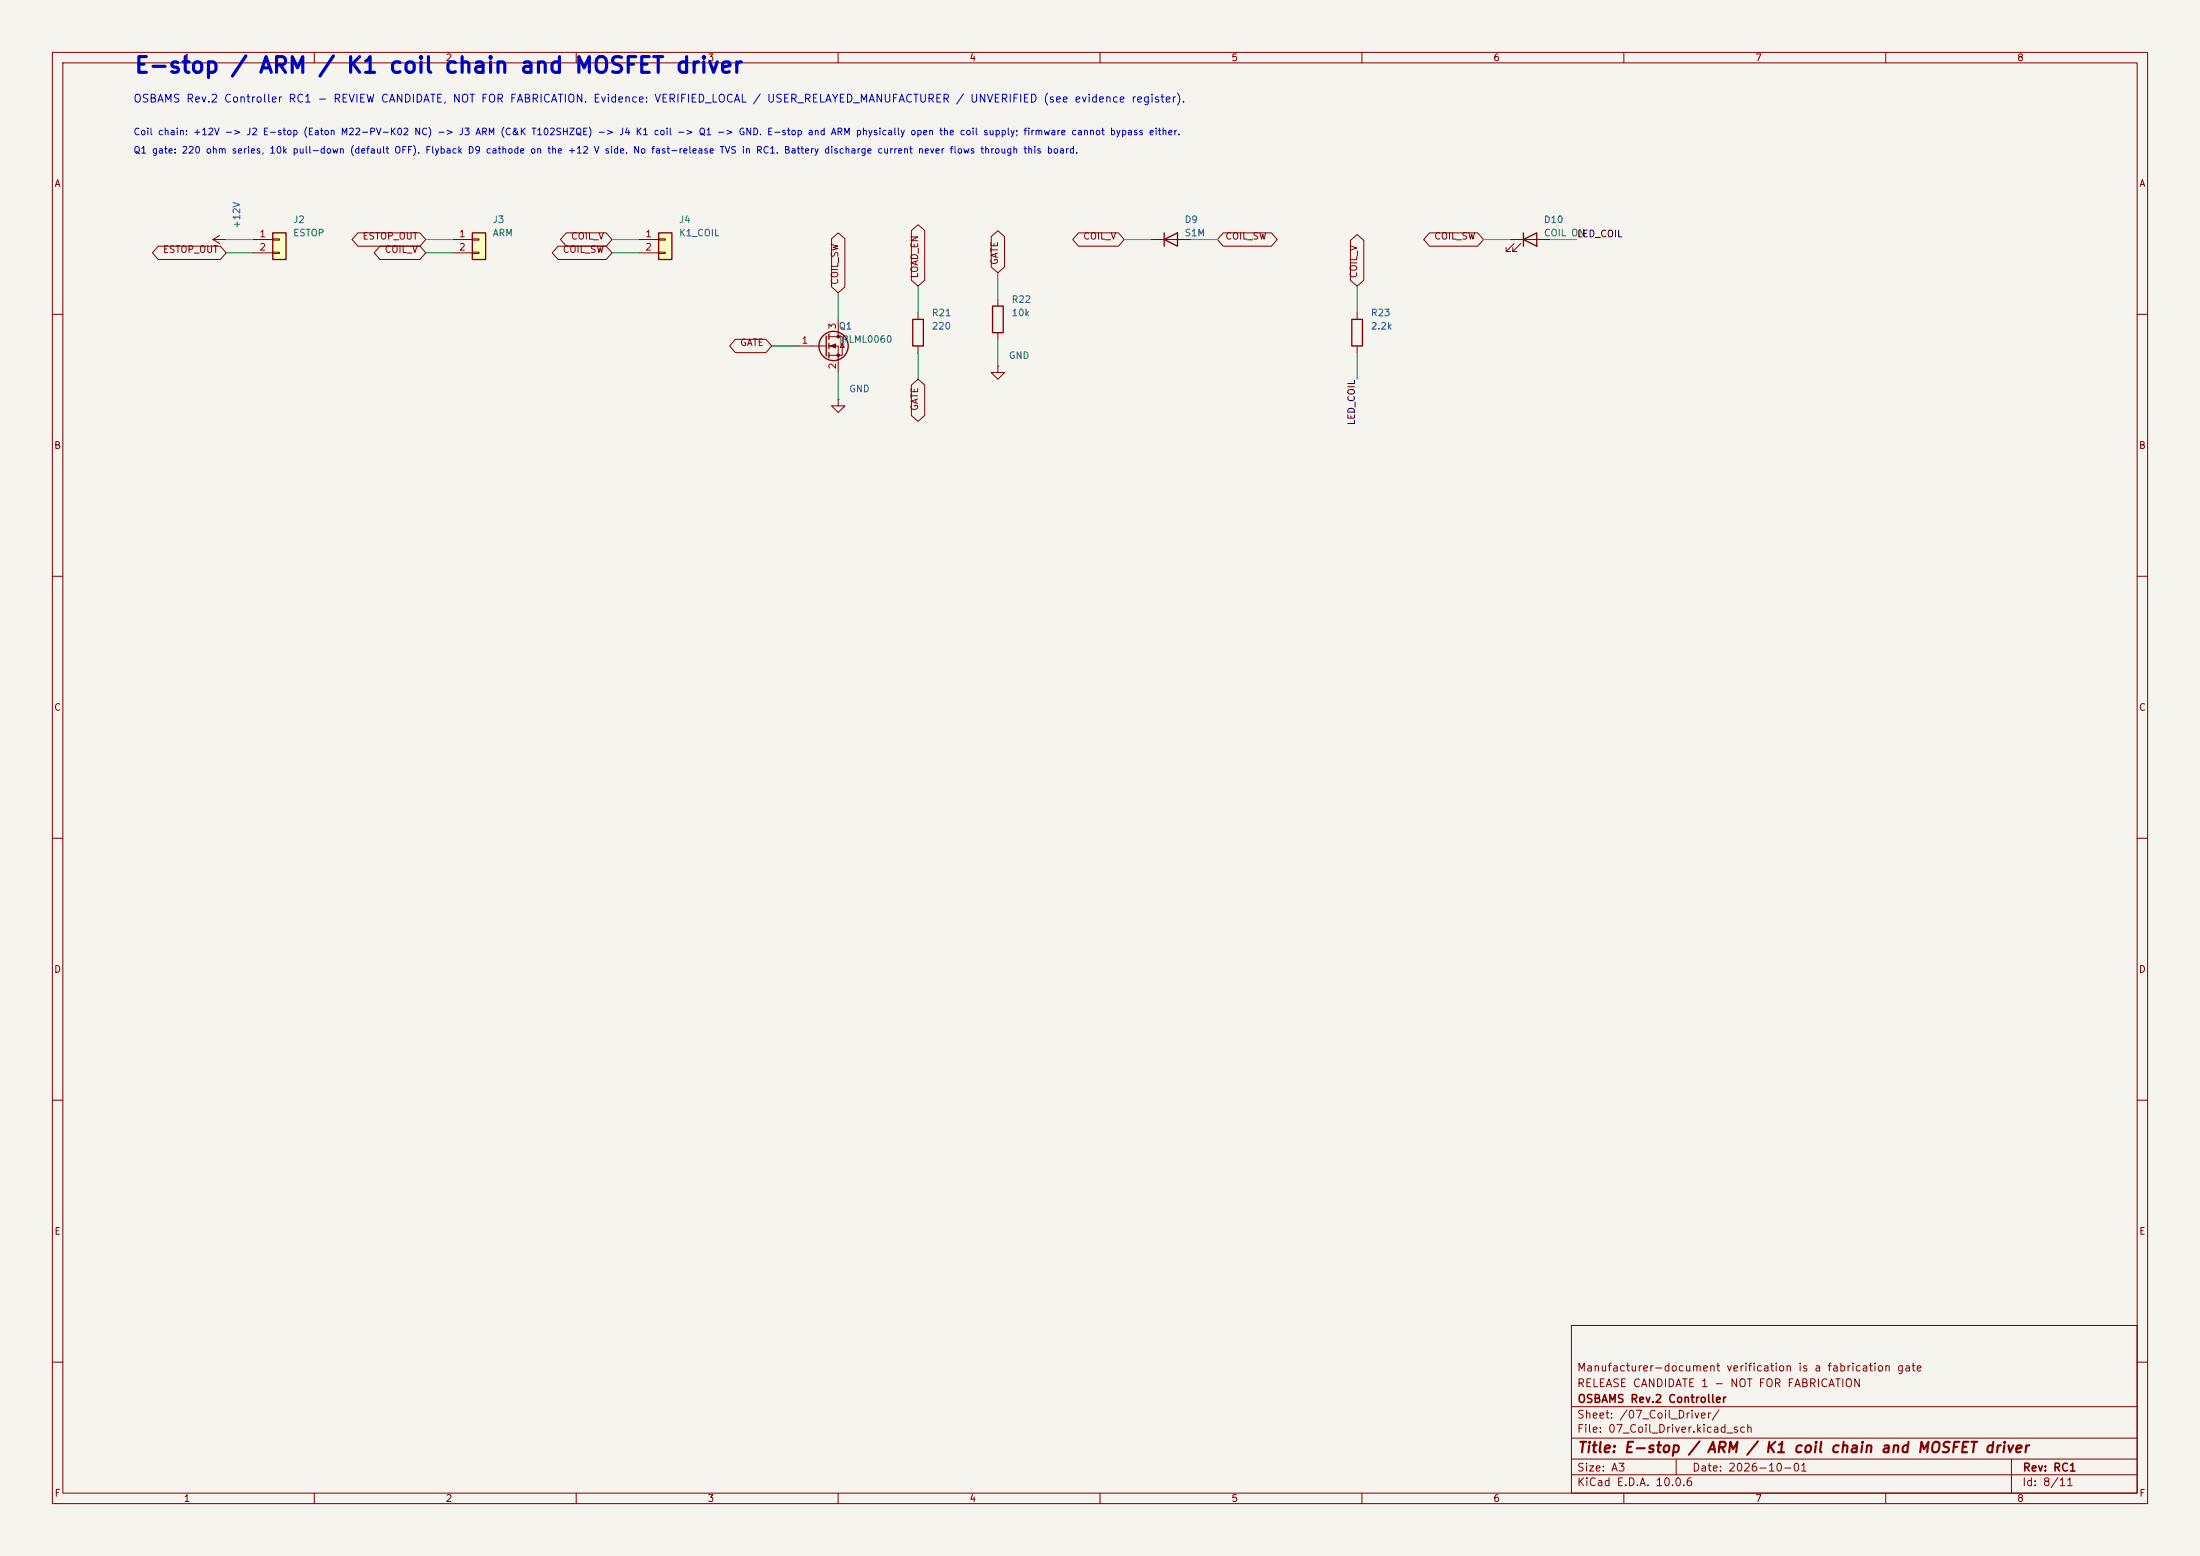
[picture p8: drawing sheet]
<svg xmlns="http://www.w3.org/2000/svg" width="420mm" height="297mm" viewBox="0 0 420 297" stroke-linecap="round" stroke-linejoin="round" font-family="sans-serif">
<path d="M0 0h420v297h-420z" fill="#f5f4ef" stroke="#f5f4ef" stroke-width=".19"/>
<g fill="none" stroke="#840000" stroke-width=".19">
<path d="M10 10h400v277h-400zM12 12h396v273h-396zM60 10v2M110 10v2M160 10v2M210 10v2M260 10v2M310 10v2M360 10v2M175.3 59.7v1.3M190.5 57.2v1.2M219.7 45.7h7.6"/>
<path d="M259.1 59.7v1.3M288.3 45.7h7.6M289.1 46.5l-1.6 1.5h.8h-.8v-.8M290.3 46.5l-1.5 1.5h.8h-.8v-.8M10 60h2M152.4 66h5.3M158.2 64.3h2.6v3.5h-2.6M158.2 66h1.8v5.1M160 76.2v1.3h1.3l-1.3 1.2-1.3-1.2h1.3M160 76.2h.1M160 61v3.3M160.4 65.7h.8"/>
<path d="M160.8 65.7l.4 .6h-.8zM175.3 66v1.3M190.5 63.5v1.3M259.1 66v1.3M408 60h2M10 110h2M408 110h2M10 160h2M408 160h2M10 210h2M408 210h2M300 253h108v32h-108z"/>
<path d="M10 260h2M300 278.5h108M300 274.5h108M300 268.5h108M320 278.5v3M384 278.5v6.5M408 260h2M60 285v2M110 285v2M160 285v2M210 285v2M260 285v2"/>
<path d="M300 281.5h108M310 285v2M360 285v2"/>
</g>
<g fill="none" stroke="#840000" stroke-width=".25">
<path d="M189.5 58.4h2v5.1h-2zM222.2 45.7l2.6-1.2v2.5zM222.2 44.5v2.5M290.8 45.7l2.6-1.2v2.5zM290.8 44.5v2.5M157.7 64.1v3.8M158.2 63.8v1M158.2 65.5v1M158.2 67.3v1M174.2 61h2.1v5h-2.1zM258.1 61h2v5h-2z"/>
<circle cx="159.1" cy="66" r="2.79"/>
</g>
<g fill="#840000" stroke="#840000" stroke-width=".19">
<path d="M158.5 66l1-.3v.7z"/>
<circle cx="160" cy="64.3" r=".25"/>
<circle cx="160" cy="67.8" r=".25"/>
</g>
<path d="M52.1 44.5h2.5v5h-2.5z" fill="#ffffc2"/>
<path d="M52.1 44.5h2.5v5h-2.5z" fill="none" stroke="#840000" stroke-width=".25"/>
<path d="M48.3 45.7h3.8M48.3 48.3h3.8M52.1 45.6h1.2v.2h-1.2zM52.1 48.1h1.2v.3h-1.2z" fill="none" stroke="#840000" stroke-width=".19"/>
<path d="M90.2 44.5h2.5v5h-2.5z" fill="#ffffc2"/>
<path d="M90.2 44.5h2.5v5h-2.5z" fill="none" stroke="#840000" stroke-width=".25"/>
<path d="M40.6 45.7h2.6M40.6 45.7l1.3 .8M41.9 45l-1.3 .7M43.2 45.7h.1M86.4 45.7h3.8M86.4 48.3h3.8M90.2 45.6h1.2v.2h-1.2zM90.2 48.1h1.2v.3h-1.2z" fill="none" stroke="#840000" stroke-width=".19"/>
<path d="M125.7 44.5h2.6v5h-2.6z" fill="#ffffc2"/>
<path d="M125.7 44.5h2.6v5h-2.6z" fill="none" stroke="#840000" stroke-width=".25"/>
<g fill="none" stroke="#840000" stroke-width=".19">
<path d="M30.2 47h11.9l1.1 1.3-1.1 1.2h-11.9l-1.1-1.2zM68.3 44.4h11.9l1.1 1.3-1.1 1.3h-11.9l-1.1-1.3zM72.5 47h7.7l1.1 1.3-1.1 1.2h-7.7l-1.1-1.2zM106.5 47h9.2l1.1 1.3-1.1 1.2h-9.2l-1.1-1.2zM108.1 44.4h7.6l1.1 1.3-1.1 1.3h-7.6l-1.1-1.3zM121.9 45.7h3.8M121.9 48.3h3.8M125.7 45.6h1.3v.2h-1.3zM125.7 48.1h1.3v.3h-1.3zM158.7 45.6l1.3-1.1 1.3 1.1v9.2l-1.3 1.1-1.3-1.1zM174 44l1.3-1.1 1.2 1.1v9.5l-1.2 1.1-1.3-1.1zM189.2 45.1l1.3-1.1 1.3 1.1v5.9l-1.3 1.1-1.3-1.1z"/>
<path d="M205.9 44.4h7.6l1.1 1.3-1.1 1.3h-7.6l-1.1-1.3zM233.5 44.4h9.2l1.1 1.3-1.1 1.3h-9.2l-1.1-1.3zM257.8 45.9l1.3-1.1 1.3 1.1v7.6l-1.3 1.1-1.3-1.1zM272.9 44.4h9.2l1.1 1.3-1.1 1.3h-9.2l-1.1-1.3zM140.4 64.8h5.8l1.1 1.2-1.1 1.3h-5.8l-1.1-1.3zM174 73.5l1.3-1.1 1.2 1.1v5.8l-1.2 1.1-1.3-1.1zM190.5 69.9v1.2h1.3l-1.3 1.3-1.3-1.3h1.3M190.5 69.9h.1"/>
</g>
<g fill="none" stroke="#009600" stroke-width=".19">
<path d="M43.2 45.7h5.1M43.2 48.3h5.1M81.3 45.7h5.1M81.3 48.3h5.1M116.8 45.7h5.1M116.8 48.3h5.1M160 55.9v5.1M175.3 54.6v5.1M190.5 52.1v5.1M214.6 45.7h5.1M227.3 45.7h5.1M259.1 54.6v5.1"/>
<path d="M283.2 45.7h5.1M295.9 45.7h5.1M147.3 66h5.1M160 71.1v5.1M175.3 67.3v5.1M190.5 64.8v5.1M259.1 67.3v5.1"/>
</g>
<text font-size="3" fill="#0000c2" x="25.5" y="14.7">E-stop / ARM / K1 coil chain and MOSFET driver</text>
<text font-size="2" fill="#840000" x="301" y="277.8">Title: E-stop / ARM / K1 coil chain and MOSFET driver</text>
<text font-size="1.5" fill="#0000c2" x="25.4" y="19.9">OSBAMS Rev.2 Controller RC1 - REVIEW CANDIDATE, NOT FOR FABRICATION. Evidence: VERIFIED_LOCAL / USER_RELAYED_MANUFACTURER / UNVERIFIED (see evidence register).</text>
<g font-size="1.5" fill="#840000">
<text x="300.9" y="262.1">Manufacturer-document verification is a fabrication gate</text>
<text x="300.9" y="265.1">RELEASE CANDIDATE 1 - NOT FOR FABRICATION</text>
<text x="301" y="268.1">OSBAMS Rev.2 Controller</text>
<text x="300.9" y="273.8">File: 07_Coil_Driver.kicad_sch</text>
<text x="300.9" y="271.1">Sheet: /07_Coil_Driver/</text>
<text x="300.9" y="281.2">Size: A3</text>
<text x="322.9" y="281.2">Date: 2026-10-01</text>
<text x="386" y="281.2">Rev: RC1</text>
<text x="300.9" y="284">KiCad E.D.A. 10.0.6</text>
<text x="385.9" y="284">Id: 8/11</text>
</g>
<g font-size="1.3" fill="#840000">
<text x="35" y="12">1</text>
<text x="85" y="12">2</text>
<text x="135" y="12">3</text>
<text x="185" y="12">4</text>
<text x="235" y="12">5</text>
<text x="285" y="12">6</text>
<text x="335" y="12">7</text>
<text x="385" y="12">8</text>
<text x="10.3" y="36">A</text>
<text x="408.3" y="36">A</text>
<text x="69.1" y="46">ESTOP_OUT</text>
<text x="108.9" y="46">COIL_V</text>
<text x="206.7" y="46">COIL_V</text>
<text x="233.8" y="46">COIL_SW</text>
<text x="273.7" y="46">COIL_SW</text>
<text x="31" y="48.6">ESTOP_OUT</text>
<text x="73.3" y="48.6">COIL_V</text>
<text x="107.3" y="48.6">COIL_SW</text>
<text x="175.6" y="53.2" transform="rotate(-90 175.6 53.2)">LOAD_EN</text>
<text x="190.8" y="50.7" transform="rotate(-90 190.8 50.7)">GATE</text>
<text x="259.4" y="53.2" transform="rotate(-90 259.4 53.2)">COIL_V</text>
<text x="160.3" y="54.5" transform="rotate(-90 160.3 54.5)">COIL_SW</text>
<text x="141.2" y="66.4">GATE</text>
<text x="175.6" y="78.5" transform="rotate(-90 175.6 78.5)">GATE</text>
<text x="10.2" y="86">B</text>
<text x="408.2" y="86">B</text>
<text x="10.2" y="136">C</text>
<text x="408.2" y="136">C</text>
<text x="10.2" y="186">D</text>
<text x="408.2" y="186">D</text>
<text x="10.3" y="236">E</text>
<text x="408.3" y="236">E</text>
<text x="10.3" y="286">F</text>
<text x="35" y="287">1</text>
<text x="85" y="287">2</text>
<text x="135" y="287">3</text>
<text x="185" y="287">4</text>
<text x="235" y="287">5</text>
<text x="285" y="287">6</text>
<text x="335" y="287">7</text>
<text x="385" y="287">8</text>
<text x="408.3" y="286">F</text>
</g>
<g font-size="1.3" fill="#0000c2">
<text x="25.4" y="26.1">Coil chain: +12V -&gt; J2 E-stop (Eaton M22-PV-K02 NC) -&gt; J3 ARM (C&amp;K T102SHZQE) -&gt; J4 K1 coil -&gt; Q1 -&gt; GND. E-stop and ARM physically open the coil supply; firmware cannot bypass either.</text>
<text x="25.4" y="29.6">Q1 gate: 220 ohm series, 10k pull-down (default OFF). Flyback D9 cathode on the +12 V side. No fast-release TVS in RC1. Battery discharge current never flows through this board.</text>
</g>
<g font-size="1.3" fill="#006464">
<text x="46.1" y="43.7" transform="rotate(-90 46.1 43.7)">+12V</text>
<text x="55.9" y="42.9">J2</text>
<text x="55.9" y="45.4">ESTOP</text>
<text x="94" y="42.9">J3</text>
<text x="94" y="45.4">ARM</text>
<text x="129.5" y="42.9">J4</text>
<text x="129.5" y="45.4">K1_COIL</text>
<text x="226" y="42.9">D9</text>
<text x="226" y="45.4">S1M</text>
<text x="294.6" y="42.9">D10</text>
<text x="294.6" y="45.4">COIL ON</text>
<text x="193" y="58.1">R22</text>
<text x="160" y="63.2">Q1</text>
<text x="160" y="65.7">IRLML0060</text>
<text x="177.8" y="60.7">R21</text>
<text x="177.8" y="63.2">220</text>
<text x="193" y="60.7">10k</text>
<text x="261.6" y="60.7">R23</text>
<text x="261.6" y="63.2">2.2k</text>
<text x="192.5" y="68.8">GND</text>
<text x="162" y="75.2">GND</text>
</g>
<g font-size="1.3" fill="#a90000">
<text x="49.4" y="45.6">1</text>
<text x="87.5" y="45.6">1</text>
<text x="123.1" y="45.6">1</text>
<text x="49.4" y="48.1">2</text>
<text x="87.5" y="48.1">2</text>
<text x="123.1" y="48.1">2</text>
<text x="152.9" y="65.9">1</text>
<text x="159.9" y="63" transform="rotate(-90 159.9 63)">3</text>
<text x="159.9" y="70.6" transform="rotate(-90 159.9 70.6)">2</text>
</g>
<g font-size="1.3" fill="#0f0f0f">
<text x="301" y="45.6">LED_COIL</text>
<text x="259" y="81.3" transform="rotate(-90 259 81.3)">LED_COIL</text>
</g>
</svg>
